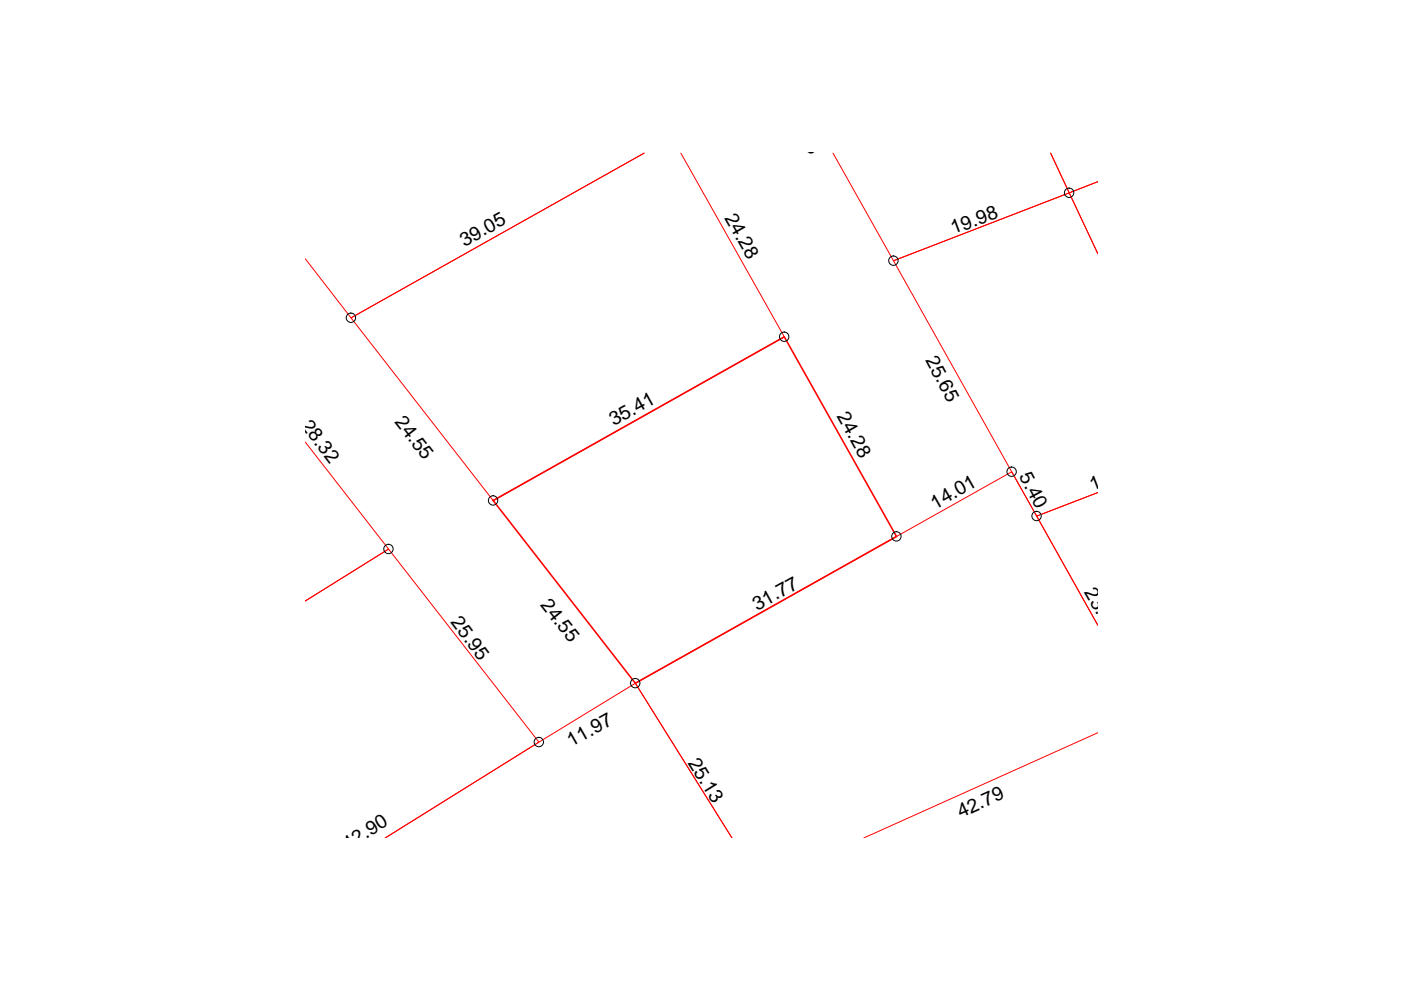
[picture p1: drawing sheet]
<svg xmlns="http://www.w3.org/2000/svg" width="297mm" height="210mm" viewBox="0 0 297 210" stroke-linecap="round" stroke-linejoin="round" font-family="sans-serif">
<path d="M144.4 32.5l21.9 38.9-61.7 34.7-30.2-38.7 62.2-34.9-62.2 34.9-9.7-12.5M176.6 32.5l12.8 22.8 37.3-14.4-3.9-8.4 3.9 8.4 6-2.4-6 2.4 6 12.9-6-12.9-37.3 14.4 30.4 54.1 12.9-5-12.9 5 12.9 23.1-18.2-32.5-79.8 44.9 20.5 32.8-20.5-32.8-20.4 12.5-32.6 20.3 32.6-20.3-31.9-41-17.7 11 17.7-11-17.7-22.7M232.7 155.4l-49.6 22.3" fill="none" stroke="#f00" stroke-width=".21"/>
<path d="M104.6 106.1l61.7-34.7 23.8 42.3-55.4 31.2z" fill="none" stroke="#f00" stroke-width=".34"/>
<g fill="none" stroke="#000" stroke-width=".21">
<circle cx="189.4" cy="55.3" r=".99"/>
<circle cx="226.7" cy="40.9" r=".99"/>
<circle cx="74.4" cy="67.4" r=".99"/>
<circle cx="166.3" cy="71.4" r=".99"/>
<circle cx="82.4" cy="116.4" r=".99"/>
<circle cx="104.5" cy="106.1" r=".99"/>
<circle cx="190.1" cy="113.7" r=".99"/>
<circle cx="214.5" cy="100" r=".99"/>
<circle cx="219.8" cy="109.4" r=".99"/>
<circle cx="114.2" cy="157.3" r=".99"/>
<circle cx="134.7" cy="144.8" r=".99"/>
</g>
<g font-size="4.1">
<text x="166.8" y="23.9" transform="rotate(62 166.8 23.9)">31.13</text>
<text x="153.5" y="46.1" transform="rotate(61 153.5 46.1)">24.28</text>
<text x="98.5" y="52.3" transform="rotate(-29 98.5 52.3)">39.05</text>
<text x="202.1" y="49.7" transform="rotate(-20 202.1 49.7)">19.98</text>
<text x="196.1" y="76.4" transform="rotate(62 196.1 76.4)">25.65</text>
<text x="83.6" y="89.5" transform="rotate(52 83.6 89.5)">24.55</text>
<text x="177.3" y="88.3" transform="rotate(61 177.3 88.3)">24.28</text>
<text x="63.7" y="90.3" transform="rotate(53 63.7 90.3)">28.32</text>
<text x="130.1" y="90.4" transform="rotate(-29 130.1 90.4)">35.41</text>
<text x="216" y="101" transform="rotate(62 216 101)">5.40</text>
<text x="231.6" y="104" transform="rotate(-21 231.6 104)">17.77</text>
<text x="198.3" y="108" transform="rotate(-30 198.3 108)">14.01</text>
<text x="229.8" y="125.6" transform="rotate(60 229.8 125.6)">23.70</text>
<text x="95.5" y="131.9" transform="rotate(53 95.5 131.9)">25.95</text>
<text x="114.4" y="128.3" transform="rotate(52 114.4 128.3)">24.55</text>
<text x="160.5" y="129.5" transform="rotate(-29 160.5 129.5)">31.77</text>
<text x="121.2" y="158.5" transform="rotate(-29 121.2 158.5)">11.97</text>
<text x="145.8" y="161.8" transform="rotate(58 145.8 161.8)">25.13</text>
<text x="203.7" y="173.4" transform="rotate(-24 203.7 173.4)">42.79</text>
<text x="73.7" y="180.3" transform="rotate(-32 73.7 180.3)">42.90</text>
</g>
</svg>
